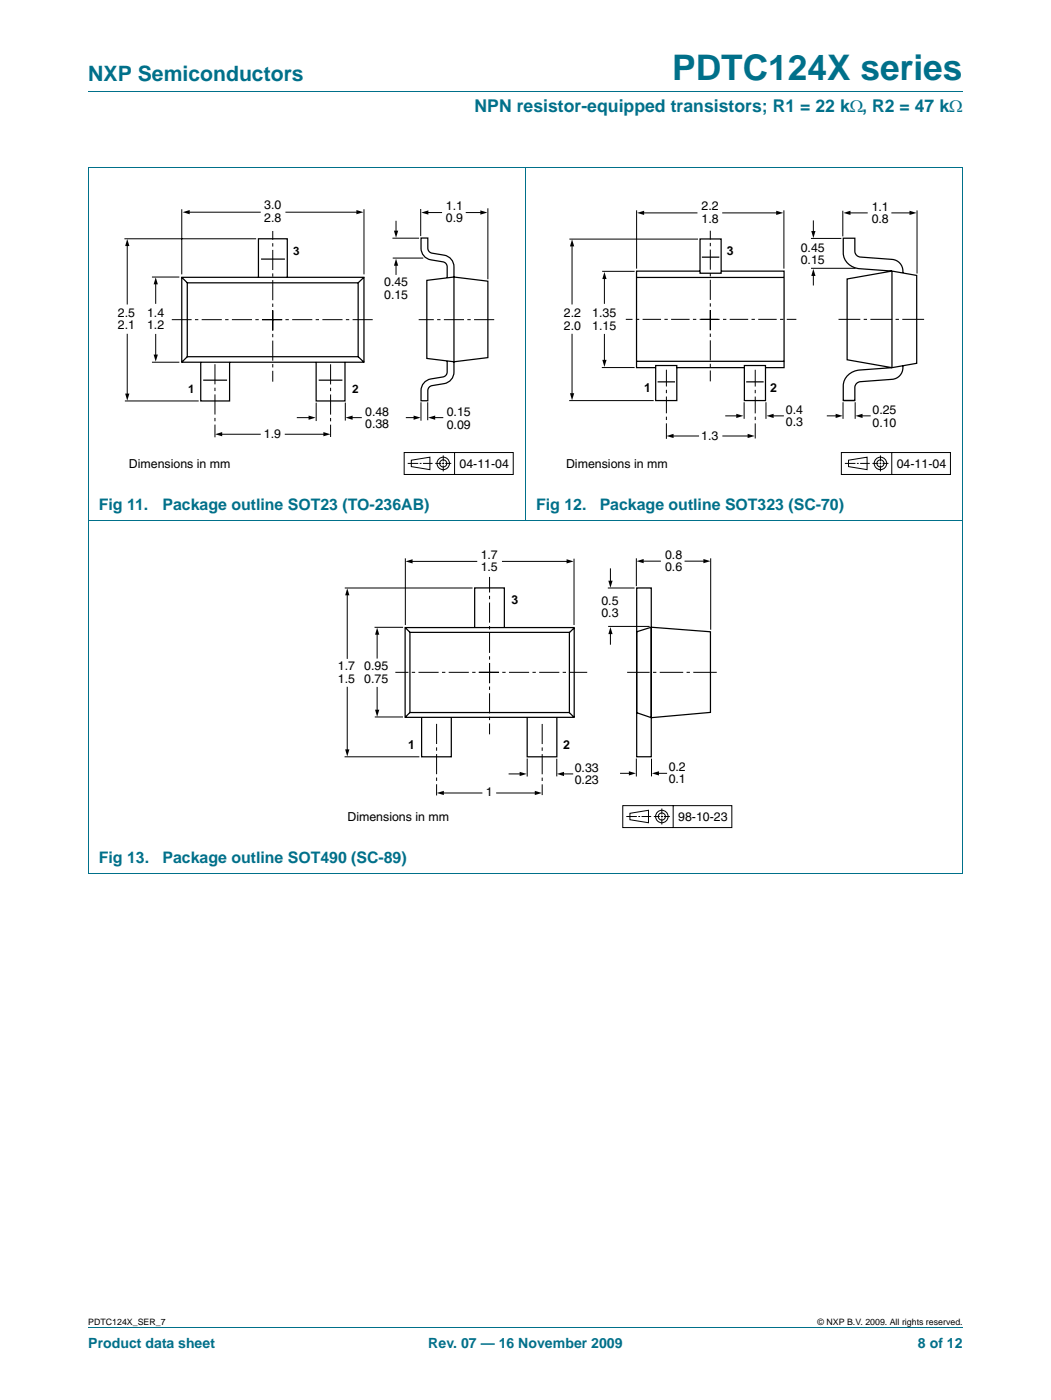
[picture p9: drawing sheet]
<svg xmlns="http://www.w3.org/2000/svg" width="210mm" height="280mm" viewBox="0 0 210 280" stroke-linecap="round" stroke-linejoin="round" font-family="sans-serif">
<path d="M17.6 18.3h174.7M17.6 33.5h174.7M17.6 33.5v141.1M104.9 33.4v70.7M192.3 33.5v141.1M17.6 104.1h174.7M17.6 174.6h174.7M17.6 265.3h174.7" fill="none" stroke="#00708a" stroke-width=".2"/>
<path d="M19.8 37.8h83.1v57.4h-83.1zM107.1 37.8h83.1v57.4h-83.1zM63.4 108.4h83.1v57.3h-83.1z" fill="none" stroke="#fff" stroke-width=".2"/>
<g fill="none" stroke="#000" stroke-width=".2">
<path d="M24.8 47.7h26.4M25.4 48.9v11.9M30.3 55.4h5.5M31.1 56.5v4.2M36.3 41.8v13M37.5 42.4h14.6M57 42.4h14.5M72.7 41.8v13M78.4 47.6h5.3M78.4 51.6h6.1M79.1 44.1v2.3M79.1 52.8v2.1"/>
<path d="M84 41.8v5.4M85.2 42.5h3.1M93 42.5h3.2M97.4 41.6v14.2M113.7 47.8h25.7M114.2 49v11.8M120.3 54.2h6.4M120.7 55.5v5.2M127.1 42v11.7M128.3 42.5h11M144.2 42.5h11.1M156.6 42v11.7"/>
<path d="M162 47.6h6M162 53.6h8.9M162.4 44v2.4M162.4 54.9v2.1M168.3 42.1v5.1M169.5 42.5h3.8M178 42.5h3.9M183.1 42v12.7M25.4 66.7v12.2M30.3 72.4h5.5M31.1 66.7v4.4M114.2 66.7v12.2"/>
<path d="M120.2 73.4h6.5M120.7 66.7v5.5M24.9 80.1h14.8M44 86.8h8.1M56.9 86.8h8M59.3 83.5h2.6M63.1 80.5v3.6M69 80.4v3.6M70.1 83.5h2.2M80.7 90.4h21.8v4.4h-21.8zM81.1 83.5h1.8M81.4 92.6h2.1"/>
<path d="M82.1 92l3.8-.6v2.4l-3.8-.6zM83.8 92.6h.4M84.1 80.4v3.7M84.5 92.6h1.9M85.4 80.4v3.6M86.6 83.5h1.9M86.9 92.6h1.2M88.3 92.6h.4M88.5 91v1.2M88.5 92.4v.4M88.5 93v1.2M88.9 92.6h1.2"/>
<path d="M90.8 90.4v4.4M113.7 80.1h16.8M134.2 87.1h5.4M144.3 87.1h5.3M144.8 83.1h2.5M148.6 80.4v3.3M153 80.4v3.3M154.2 83.1h2.3M165.1 83.1h2.1M168 90.4h21.8v4.4h-21.8zM168.4 80.4v3.3M168.7 92.6h2.1"/>
<path d="M169.5 92l3.7-.6v2.4l-3.7-.6zM170.8 80.4v3.3M171.1 92.6h.4M171.8 92.6h1.9M172 83.1h1.9M174.2 92.6h1.2M175.7 92.6h.3M175.8 91v1.2M175.8 92.4v.4M175.8 93v1.2M176.2 92.6h1.2M178.1 90.4v4.4"/>
<path d="M68.9 117.5h25.5M69.3 118.7v13M81 111.6v13.3M82 112.2h13.3M100.3 112.2h13.1M114.6 111.6v13.3M121.4 117.5h5.3M121.9 113.6v2.7M127.1 111.6v5.5M128.2 112.1h3.8M136.7 112.1h4.1M141.9 111.6v14.2"/>
<path d="M69.3 137.2v12.8M74.8 125.4h5.7M75.3 126.5v5.1M75.3 137.3v4.8M121.5 125.2h8.2M121.9 126.4v2.4M68.8 151.2h15M74.9 143.3h5.6M88.3 158.5h8M99.1 158.5h8M101.6 154.6h2.5M105.3 151.6v3.6"/>
<path d="M111.2 151.6v3.5M112.4 154.6h2.1M123.8 154.5h2.1M127.1 151.6v3.6M130.1 151.6v3.5M131.3 154.5h1.9M124.4 161h21.8v4.4h-21.8zM125.1 163.2h2.1M125.8 162.5l3.7-.6v2.5l-3.7-.6zM127.5 163.2h.3M128.1 163.2h1.9M130.6 163.2h1.2"/>
<path d="M132 163.2h.4M132.2 161.6v1.2M132.2 163v.3M132.2 163.6v1.2M132.6 163.2h1.2M134.4 161v4.4"/>
<circle cx="88.5" cy="92.6" r=".71"/>
<circle cx="88.5" cy="92.6" r="1.24"/>
<circle cx="175.8" cy="92.6" r=".71"/>
<circle cx="175.8" cy="92.6" r="1.24"/>
<circle cx="132.2" cy="163.2" r=".71"/>
<circle cx="132.2" cy="163.2" r="1.24"/>
</g>
<g fill="#000">
<path d="M25.4 47.8l.4 1.4h-.8zM31.1 55.4l.4 1.4h-.8zM36.5 42.4l1.4-.4v.8zM71.2 42l1.4 .4-1.4 .4zM78.7 46.1h.8l-.4 1.4zM79.1 51.7l.4 1.4h-.8zM84.1 42.5l1.5-.5v.9zM95.9 42l1.4 .5-1.4 .4zM114.2 47.8l.5 1.4h-.9zM120.7 54.3l.4 1.5h-.8zM127.2 42.5l1.4-.4v.9zM155 42.1l1.4 .4-1.4 .5z"/>
<path d="M162 46.2h.9l-.5 1.4zM162.4 53.7l.5 1.4h-.9zM168.4 42.5l1.5-.4v.9zM181.6 42.1l1.5 .4-1.5 .5zM25 78.6h.8l-.4 1.5zM30.7 70.9h.8l-.4 1.4zM113.8 78.6h.9l-.5 1.4zM120.3 71.9h.8l-.4 1.4zM43 86.8l1.4-.5v.9zM61.6 83l1.4 .5-1.4 .4zM64.6 86.3l1.4 .5-1.4 .4zM69 83.5l1.4-.5v.9z"/>
<path d="M82.6 83l1.4 .5-1.4 .4zM85.5 83.5l1.4-.5v.9zM133.1 87.1l1.4-.4v.8zM147.1 82.7l1.4 .4-1.4 .4zM149.3 86.7l1.4 .4-1.4 .4zM153.1 83.1l1.4-.4v.8zM166.9 82.7l1.4 .4-1.4 .4zM170.9 83.1l1.4-.4v.8zM69.3 117.5l.5 1.5h-.9zM81 112.2l1.4-.5v.9zM113.2 111.7l1.4 .5-1.4 .4zM121.5 116h.8l-.4 1.4z"/>
<path d="M127.1 112.1l1.4-.4v.8zM140.5 111.7l1.4 .4-1.4 .4zM75.3 125.4l.5 1.4h-.9zM121.9 125.3l.4 1.4h-.8zM68.9 149.7h.9l-.5 1.5zM74.9 141.8h.9l-.5 1.4zM87.2 158.5l1.4-.5v.9zM103.8 154.2l1.4 .4-1.4 .5zM106.8 158l1.4 .5-1.4 .4zM111.2 154.6l1.4-.4v.9zM125.6 154.1l1.4 .4-1.4 .5zM130.2 154.5l1.4-.4v.9z"/>
</g>
<g fill="none" stroke="#000" stroke-width=".2" stroke-dasharray="4 .7 .7 .7" stroke-linecap="butt">
<path d="M42.9 72.8v14.6M52.3 63.9h22.2M54.5 66v-19.8M54.5 62v14.3M56.4 63.9h-22.1M66 72.8v14.5M98.7 63.9h-15.1M141.9 66v-19.9M141.9 62v14.2M95.6 134.3h21.7M97.8 136.5v-21.2M97.8 132.5v14.2"/>
<path d="M99.7 134.3h-20.7M87.2 144.6v14.3M108.3 144.7v14.2"/>
</g>
<g fill="none" stroke="#000" stroke-width=".25">
<path d="M36.3 55.4h36.4v17h-36.4zM36.3 55.4l1.1 1.1M37.4 56.5h34.1v14.8h-34.1zM51.6 55.4v-7.7h5.8v7.7M52.1 51.8h4.8M72.7 55.4l-1.2 1.1M85.2 56l5.5-.6 6.7 .8v15.3l-6.7 .8-5.5-.7zM89.3 55.5v-2.2a1.01 1.01 0 0 0-.8-1l-2.5-.4a2.35 2.35 0 0 1-1.9-2.3v-2h1.3v2a1.01 1.01 0 0 0 .9 1l2.4 .4a2.35 2.35 0 0 1 2 2.3v19a4.2 4.2 0 0 1-.6 3.6l-.9 .6-2.9 .6a1.01 1.01 0 0 0-.9 1v2h-1.3a4.2 4.2 0 0 1 .5-3.6l.9-.6 3-.6a1.01 1.01 0 0 0 .8-1v-2.2M127.2 55.4h29.4M139.8 47.8h4.2v6.8h-4.2zM139.8 54.2h-12.7v19.3h3.9M140.2 51.4h3.5"/>
<path d="M144 54.2h12.6v19.3h-3.7M169.2 55.7l8.9-1.5 5 .8v17.6l-5 .9-8.9-1.6zM180.3 54.6a2.39 2.39 0 0 0-2.1-2.8l-6.4-.4a1.2 1.2 0 0 1-1.1-1.1v-2.7h-2.3v2.9a3.4 3.4 0 0 0 3.3 3.2l6.4 .5v19.3l-6.4 .4a3.4 3.4 0 0 0-3.3 3.2v2.9h2.3v-2.7a1.2 1.2 0 0 1 1.1-1l6.4-.5a2.38 2.38 0 0 0 2.1-2.7M37.4 71.3l-1.1 1.1M40.1 72.3v7.8h5.8v-7.8M40.6 76h4.7M63.1 72.3v7.8h5.8v-7.8M63.7 76h4.7M71.5 71.3l1.2 1.1M127.2 72.2h29.4M131 73h4.2v7h-4.2zM131.3 76.3h3.5"/>
<path d="M135.2 73.5h13.5M148.7 73h4.2v7h-4.2zM149 76.3h3.5M168.4 80h2.3M127.2 117.5h2.9v33.7h-2.9zM80.9 125.4h33.8v17.9h-33.8zM81 125.4l.9 1M81.9 126.4h31.8v16h-31.8zM94.8 125.4v-7.9h5.9v7.9M114.6 125.5l-.9 .9M127.1 126.2l3-.9 11.8 .9v16.2l-11.8 1-3-1zM130.1 125.4v18"/>
<path d="M81.9 142.4l-1 .9M84.2 143.3v7.9h5.9v-7.9M105.3 143.3v7.9h5.9v-7.9M113.7 142.4l.9 .9"/>
</g>
<path d="M140 63.8h19M143.4 63.8h-18.4" fill="none" stroke="#000" stroke-width=".2" stroke-dasharray="3.7 .7 .7 .7" stroke-linecap="butt"/>
<path d="M133.1 73.9v13.8M150.8 73.9v13.7" fill="none" stroke="#000" stroke-width=".2" stroke-dasharray="3.4 .7 .7 .7" stroke-linecap="butt"/>
<path d="M184.6 63.8h-17.3" fill="none" stroke="#000" stroke-width=".2" stroke-dasharray="4.4 .7 .7 .7" stroke-linecap="butt"/>
<path d="M143.2 134.3h-17.9" fill="none" stroke="#000" stroke-width=".2" stroke-dasharray="4.7 .7 .7 .7" stroke-linecap="butt"/>
<text font-size="7" fill="#00708a" x="134.3" y="16">PDTC124X series</text>
<text font-size="4.2" fill="#00708a" x="17.6" y="16.2">NXP Semiconductors</text>
<text font-size="3.5" fill="#00708a" x="94.8" y="22.4">NPN resistor-equipped transistors; R1 = 22 kΩ, R2 = 47 kΩ</text>
<g font-size="3.2" fill="#00708a">
<text x="19.7" y="101.9">Fig 11.</text>
<text x="32.5" y="101.9">Package outline SOT23 (TO-236AB)</text>
<text x="107.1" y="101.9">Fig 12.</text>
<text x="119.8" y="101.9">Package outline SOT323 (SC-70)</text>
<text x="19.7" y="172.5">Fig 13.</text>
<text x="32.5" y="172.5">Package outline SOT490 (SC-89)</text>
</g>
<g font-size="2.8" fill="#00708a">
<text x="17.6" y="269.3">Product data sheet</text>
<text x="85.5" y="269.3">Rev. 07 — 16 November 2009</text>
<text x="183.3" y="269.3">8 of 12</text>
</g>
<g font-size="2.5">
<text x="52.8" y="41.8">3.0</text>
<text x="89" y="41.9">1.1</text>
<text x="52.8" y="44.3">2.8</text>
<text x="89" y="44.4">0.9</text>
<text x="140.1" y="42">2.2</text>
<text x="140.1" y="44.5">1.8</text>
<text x="174.1" y="42.1">1.1</text>
<text x="174.1" y="44.5">0.8</text>
<text x="145.2" y="50.9">3</text>
<text x="159.9" y="50.3">0.45</text>
<text x="159.9" y="52.8">0.15</text>
<text x="76.7" y="57.2">0.45</text>
<text x="76.7" y="59.7">0.15</text>
<text x="23.5" y="63.3">2.5</text>
<text x="23.5" y="65.7">2.1</text>
<text x="29.4" y="63.3">1.4</text>
<text x="29.4" y="65.7">1.2</text>
<text x="112.6" y="63.4">2.2</text>
<text x="112.6" y="65.9">2.0</text>
<text x="118.3" y="63.4">1.35</text>
<text x="118.3" y="65.9">1.15</text>
<text x="72.9" y="83.1">0.48</text>
<text x="89.2" y="83.2">0.15</text>
<text x="128.6" y="78.4">1</text>
<text x="153.8" y="78.4">2</text>
<text x="157" y="82.7">0.4</text>
<text x="174.2" y="82.8">0.25</text>
<text x="52.7" y="87.5">1.9</text>
<text x="72.9" y="85.6">0.38</text>
<text x="89.2" y="85.6">0.09</text>
<text x="140" y="87.8">1.3</text>
<text x="157" y="85.2">0.3</text>
<text x="174.2" y="85.3">0.10</text>
<text x="25.7" y="93.5">Dimensions in mm</text>
<text x="91.8" y="93.5">04-11-04</text>
<text x="113.1" y="93.5">Dimensions in mm</text>
<text x="179.1" y="93.5">04-11-04</text>
<text x="96" y="111.7">1.7</text>
<text x="132.8" y="111.7">0.8</text>
<text x="96" y="114.1">1.5</text>
<text x="132.8" y="114.2">0.6</text>
<text x="102.2" y="120.8">3</text>
<text x="120.1" y="120.9">0.5</text>
<text x="120.1" y="123.4">0.3</text>
<text x="67.5" y="133.9">1.7</text>
<text x="67.5" y="136.4">1.5</text>
<text x="72.8" y="134">0.95</text>
<text x="72.8" y="136.4">0.75</text>
<text x="81.5" y="149.6">1</text>
<text x="112.5" y="149.6">2</text>
<text x="114.8" y="154.2">0.33</text>
<text x="133.5" y="154.1">0.2</text>
<text x="97" y="159.1">1</text>
<text x="114.8" y="156.6">0.23</text>
<text x="133.5" y="156.5">0.1</text>
<text x="69.4" y="164.1">Dimensions in mm</text>
<text x="135.4" y="164.1">98-10-23</text>
</g>
<g font-size="2.3">
<text x="58.5" y="51">3</text>
<text x="37.6" y="78.5">1</text>
<text x="70.3" y="78.5">2</text>
</g>
<g font-size="1.8">
<text x="17.6" y="264.7">PDTC124X_SER_7</text>
<text x="163.3" y="264.7">© NXP B.V. 2009. All rights reserved.</text>
</g>
</svg>
